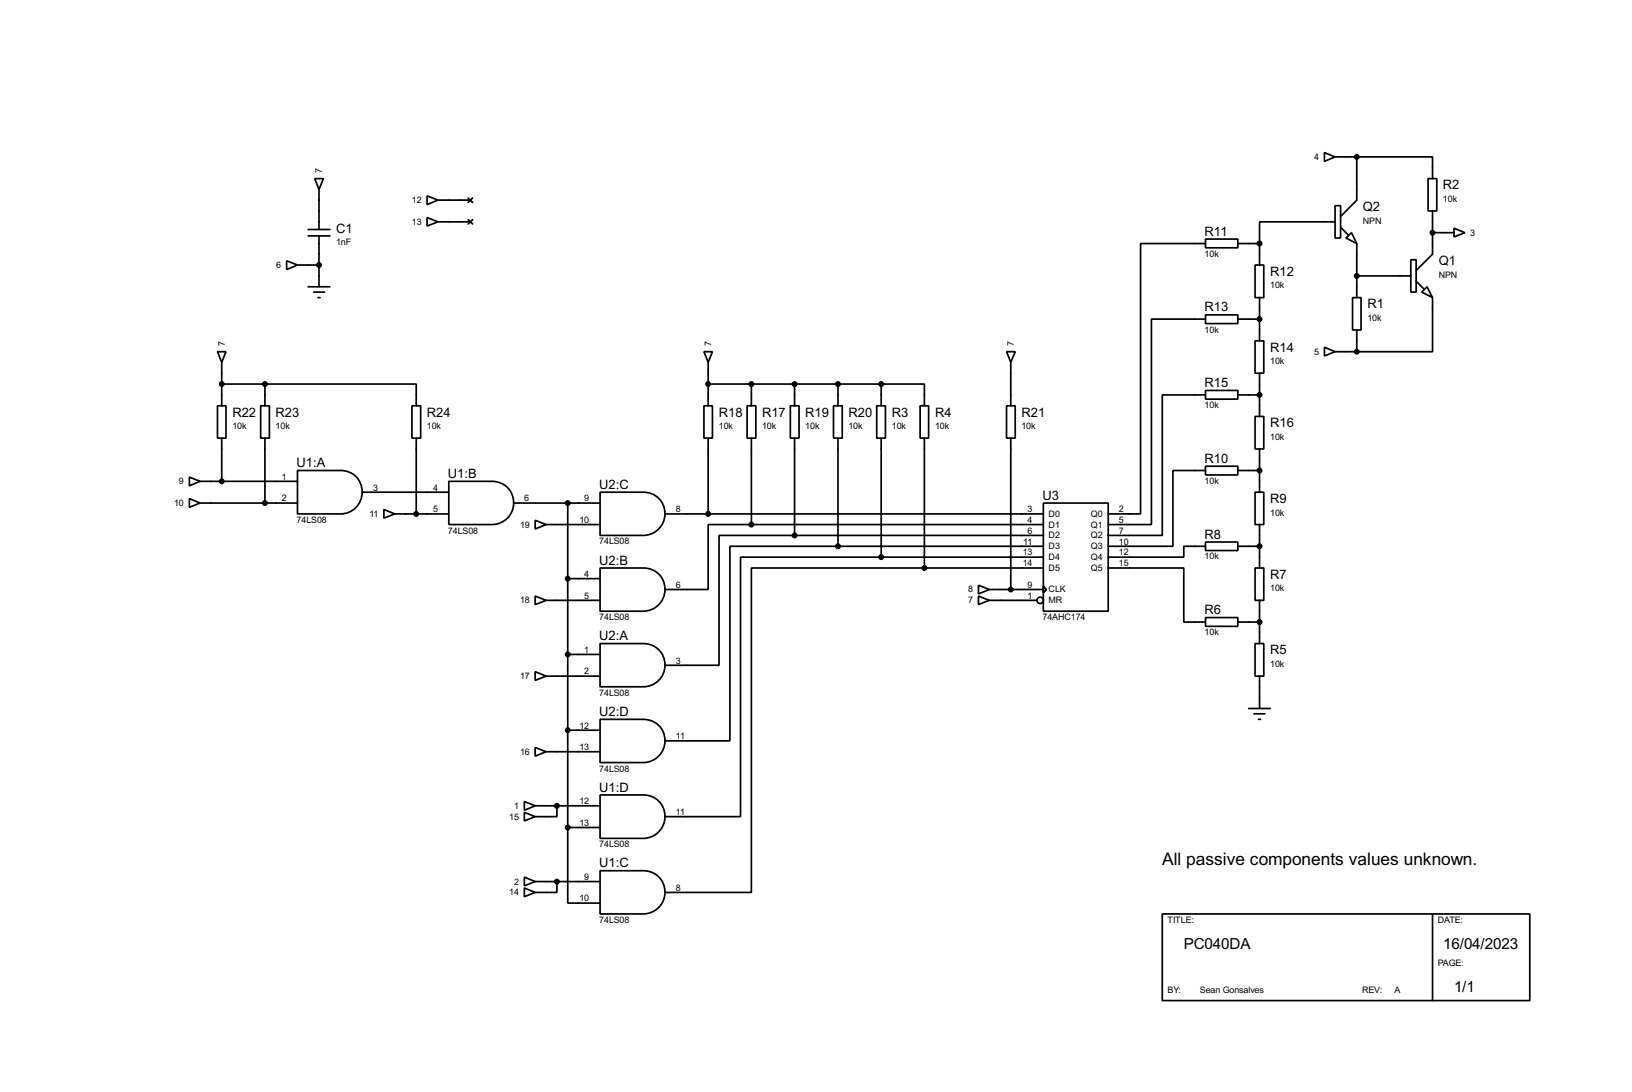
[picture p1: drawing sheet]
<svg xmlns="http://www.w3.org/2000/svg" width="383mm" height="256mm" viewBox="0 0 383 256" stroke-linecap="round" stroke-linejoin="round" font-family="sans-serif">
<g fill="none" stroke="#000" stroke-width=".4">
<path d="M311.2 35.9l2.5 1-2.5 1zM313.7 36.9h5.1M318.8 36.9h17.8v5.1M318.8 36.9v10.1l-3.8 3.9M72.4 55.4h5.1M72.4 53.9h5.1M74 42h2l-1 2.5zM75 44.5v9.4M75 55.4v12M100.4 46l2.5 1-2.5 1.1zM100.4 51.1l2.5 1-2.5 1zM102.9 47h7.6"/>
<path d="M102.9 52.1h7.6M110 46.5l1.1 1.1M110 51.6l1.1 1M111.1 46.5l-1.1 1.1M111.1 51.6l-1.1 1M283.3 56.2h7.6v2h-7.6zM283.3 57.2h-15.3v63.5h-7.6M290.9 57.2h5.1M296 57.2v5.1M313.7 48.3h1.3v7.6h-1.3zM313.7 52.1h-17.7v5.1M315 53.4l1.8 1.8"/>
<path d="M316.3 55.9l1.3-1.2 1.2 2.5zM318.8 57.2v12.7M335.6 42h2v7.6h-2zM336.6 49.6v10.1l-3.8 3.9M336.6 54.7h5.1M341.7 53.6l2.5 1.1-2.5 1zM67.4 61.3l2.5 1-2.5 1zM69.9 62.3h5.1M72.4 67.4h5.1M73.7 68.6h2.6M74.7 69.9h.5M283.3 74h7.6v2h-7.6z"/>
<path d="M283.3 75h-12.7v48.2h-10.2M290.9 75h5.1M294.9 62.3h2.1v7.6h-2.1zM296 69.9v10.2M317.8 69.9h2v7.6h-2zM318.8 77.5v5.1M318.8 64.8h12.7M331.5 61h1.3v7.6h-1.3zM332.8 66.1l1.8 1.8M334.1 68.6l1.2-1.2 1.3 2.5zM336.6 69.9v12.7h-17.8M51.1 95.3h2v7.6h-2z"/>
<path d="M51.1 82.6h2l-1 2.5zM52.1 85.1v10.2M52.1 90.2h10.2M61.3 95.3h2v7.6h-2zM62.3 90.2h35.5v5.1M62.3 90.2v5.1M96.8 95.3h2.1v7.6h-2.1zM165.4 95.3h2v7.6h-2zM165.4 82.6h2l-1 2.5zM166.4 85.1v10.2M166.4 90.2h40.7M175.6 95.3h2v7.6h-2z"/>
<path d="M176.6 90.2v5.1M185.7 95.3h2.1v7.6h-2.1zM186.7 90.2v5.1M195.9 95.3h2v7.6h-2zM196.9 90.2v5.1M206 95.3h2.1v7.6h-2.1zM207.1 90.2h10.1v5.1M207.1 90.2v5.1M216.2 95.3h2v7.6h-2zM236.5 95.3h2.1v7.6h-2.1zM236.5 82.6h2.1l-1.1 2.5zM237.5 85.1v10.2"/>
<path d="M283.3 91.7h7.6v2.1h-7.6zM283.3 92.8h-10.2v33h-12.7M290.9 92.8h5.1M294.9 97.8h2.1v7.7h-2.1zM294.9 80.1h2.1v7.6h-2.1zM296 87.7v10.1M311.2 81.6l2.5 1-2.5 1zM313.7 82.6h5.1M44.5 112.1l2.5 1-2.5 1zM44.5 117.1l2.5 1.1-2.5 1zM47 118.2h22.9M47 113.1h22.9"/>
<path d="M52.1 102.9v10.2M62.3 102.9v15.3M69.9 110.5h10.2a5.1 5.1 0 0 1 5 5.1 5.1 5.1 0 0 1-5 5.1h-10.2zM85.1 115.6h20.4M90.2 119.7l2.6 1-2.6 1zM97.8 102.9v17.8M105.5 113.1h10.1a5.1 5.1 0 0 1 5.1 5 5.1 5.1 0 0 1-5.1 5.1h-10.1zM120.7 118.2h20.3M133.4 118.2v76.2M141 115.6h10.2a5.1 5.1 0 0 1 5.1 5.1 5.1 5.1 0 0 1-5.1 5.1h-10.2zM166.4 102.9v17.8M176.6 102.9v20.3"/>
<path d="M186.7 102.9v22.9M196.9 102.9v25.4M207.1 102.9v28M217.2 102.9v30.5M237.5 102.9v35.6M245.2 118.2h15.2v25.4h-15.2zM283.3 109.5h7.6v2.1h-7.6zM283.3 110.5h-7.7v17.8h-15.2M290.9 110.5h5.1M294.9 115.6h2.1v7.6h-2.1zM296 105.5v10.1M92.8 120.7h12.7"/>
<path d="M125.8 122.2l2.5 1-2.5 1.1zM128.3 123.2h12.7M133.4 135.9h7.6M141 133.4h10.2a5.1 5.1 0 0 1 5.1 5.1 5.1 5.1 0 0 1-5.1 5.1h-10.2zM156.3 120.7h88.9M176.6 123.2h-10.2v15.3h-10.1M176.6 123.2h68.6M186.7 125.8h-17.7v30.5h-12.7M186.7 125.8h58.5M196.9 128.3h-25.4v45.7h-15.2M196.9 128.3h48.3M207.1 130.9h-33.1v60.9h-17.7"/>
<path d="M207.1 130.9h38.1M217.2 133.4h-40.6v76.2h-20.3M217.2 133.4h28M229.9 137.5l2.6 1-2.6 1zM232.5 138.5h12.7M245.2 137.7l.7 .8-.7 .7zM260.4 133.4h17.8v12.7h5.1M283.3 127.3h7.6v2h-7.6zM283.3 128.3h-5.1v2.6h-17.8M290.9 128.3h5.1M294.9 133.4h2.1v7.6h-2.1zM296 123.2v10.2"/>
<path d="M125.8 157.8l2.5 1-2.5 1zM125.8 140l2.5 1-2.5 1zM128.3 141h12.7M128.3 158.8h12.7M133.4 153.7h7.6M141 151.2h10.2a5.1 5.1 0 0 1 5.1 5 5.1 5.1 0 0 1-5.1 5.1h-10.2zM229.9 140l2.6 1-2.6 1zM232.5 141h11.1M283.3 145.1h7.6v2h-7.6zM290.9 146.1h5.1M294.9 151.2h2.1v7.6h-2.1zM296 141v10.2"/>
<path d="M296 158.8v7.6M125.8 175.6l2.5 1-2.5 1zM128.3 176.6h12.7M133.4 171.5h7.6M141 169h10.2a5.1 5.1 0 0 1 5.1 5 5.1 5.1 0 0 1-5.1 5.1h-10.2zM293.4 166.4h5.1M294.7 167.7h2.5M295.7 169h.5M123.2 188.3l2.6 1-2.6 1zM123.2 190.8l2.6 1-2.6 1zM125.8 189.3h15.2M130.9 189.3v2.5h-5.1"/>
<path d="M133.4 194.4v17.7h7.6M133.4 194.4h7.6M141 186.7h10.2a5.1 5.1 0 0 1 5.1 5.1 5.1 5.1 0 0 1-5.1 5.1h-10.2zM123.2 206l2.6 1.1-2.6 1zM123.2 208.6l2.6 1-2.6 1zM125.8 207.1h15.2M130.9 207.1v2.5h-5.1M141 204.5h10.2a5.1 5.1 0 0 1 5.1 5.1 5.1 5.1 0 0 1-5.1 5.1h-10.2zM273.1 214.7h86.4v20.3h-86.4zM336.6 214.7v20.3"/>
<circle cx="244.4" cy="141" r=".75"/>
</g>
<g fill="#000" stroke="#000" stroke-width=".4">
<circle cx="318.8" cy="36.9" r=".5"/>
<circle cx="295.9" cy="57.2" r=".5"/>
<circle cx="336.6" cy="54.7" r=".5"/>
<circle cx="74.9" cy="62.3" r=".5"/>
<circle cx="295.9" cy="75" r=".5"/>
<circle cx="318.8" cy="64.8" r=".5"/>
<circle cx="52.1" cy="90.2" r=".5"/>
<circle cx="62.2" cy="90.2" r=".5"/>
<circle cx="166.4" cy="90.2" r=".5"/>
<circle cx="176.5" cy="90.2" r=".5"/>
<circle cx="186.7" cy="90.2" r=".5"/>
<circle cx="196.9" cy="90.2" r=".5"/>
<circle cx="207" cy="90.2" r=".5"/>
<circle cx="295.9" cy="92.8" r=".5"/>
<circle cx="318.8" cy="82.6" r=".5"/>
<circle cx="52.1" cy="113.1" r=".5"/>
<circle cx="62.2" cy="118.2" r=".5"/>
<circle cx="133.4" cy="118.2" r=".5"/>
<circle cx="295.9" cy="110.5" r=".5"/>
<circle cx="97.8" cy="120.7" r=".5"/>
<circle cx="133.4" cy="135.9" r=".5"/>
<circle cx="166.4" cy="120.7" r=".5"/>
<circle cx="176.5" cy="123.2" r=".5"/>
<circle cx="186.7" cy="125.8" r=".5"/>
<circle cx="196.9" cy="128.3" r=".5"/>
<circle cx="207" cy="130.9" r=".5"/>
<circle cx="217.2" cy="133.4" r=".5"/>
<circle cx="237.5" cy="138.5" r=".5"/>
<circle cx="295.9" cy="128.3" r=".5"/>
<circle cx="133.4" cy="153.7" r=".5"/>
<circle cx="295.9" cy="146.1" r=".5"/>
<circle cx="133.4" cy="171.5" r=".5"/>
<circle cx="130.8" cy="189.3" r=".5"/>
<circle cx="133.4" cy="194.4" r=".5"/>
<circle cx="130.8" cy="207.1" r=".5"/>
</g>
<text font-size="4.6" x="273.1" y="203.1">All passive components values unknown.</text>
<g font-size="4">
<text x="278.2" y="222.8">PC040DA</text>
<text x="339.1" y="222.8">16/04/2023</text>
<text x="341.7" y="233">1/1</text>
</g>
<g font-size="3.4">
<text x="339.1" y="44.5">R2</text>
<text x="320.3" y="49.5">Q2</text>
<text x="79" y="54.7">C1</text>
<text x="283.1" y="55.4">R11</text>
<text x="298.5" y="64.8">R12</text>
<text x="338.1" y="62.2">Q1</text>
<text x="283.1" y="73.2">R13</text>
<text x="321.3" y="72.5">R1</text>
<text x="298.5" y="82.6">R14</text>
<text x="283.1" y="90.9">R15</text>
<text x="54.6" y="97.9">R22</text>
<text x="64.8" y="97.9">R23</text>
<text x="100.3" y="97.9">R24</text>
<text x="168.9" y="97.9">R18</text>
<text x="179.1" y="97.9">R17</text>
<text x="189.2" y="97.9">R19</text>
<text x="199.4" y="97.9">R20</text>
<text x="209.5" y="97.9">R3</text>
<text x="219.7" y="97.9">R4</text>
<text x="240" y="97.9">R21</text>
<text x="298.5" y="100.4">R16</text>
<text x="69.7" y="109.7">U1:A</text>
<text x="105.3" y="112.3">U1:B</text>
<text x="283.1" y="108.7">R10</text>
<text x="140.8" y="114.8">U2:C</text>
<text x="245" y="117.4">U3</text>
<text x="298.5" y="118.2">R9</text>
<text x="283.1" y="126.5">R8</text>
<text x="140.8" y="132.6">U2:B</text>
<text x="298.5" y="136">R7</text>
<text x="283.1" y="144.3">R6</text>
<text x="140.8" y="150.4">U2:A</text>
<text x="298.5" y="153.7">R5</text>
<text x="140.8" y="168.2">U2:D</text>
<text x="140.8" y="185.9">U1:D</text>
<text x="140.8" y="203.7">U1:C</text>
</g>
<g font-size="2.4">
<text x="75.7" y="40.7" transform="rotate(-90 75.7 40.7)">7</text>
<text x="308.8" y="37.5">4</text>
<text x="96.8" y="47.7">12</text>
<text x="339.1" y="47.4">10k</text>
<text x="96.8" y="52.8">13</text>
<text x="320.3" y="52.6">NPN</text>
<text x="79" y="57.6">1nF</text>
<text x="345.5" y="55.4">3</text>
<text x="64.9" y="62.9">6</text>
<text x="283.1" y="60.3">10k</text>
<text x="338.1" y="65.3">NPN</text>
<text x="298.5" y="67.7">10k</text>
<text x="321.3" y="75.4">10k</text>
<text x="52.8" y="81.3" transform="rotate(-90 52.8 81.3)">7</text>
<text x="167.1" y="81.3" transform="rotate(-90 167.1 81.3)">7</text>
<text x="238.2" y="81.3" transform="rotate(-90 238.2 81.3)">7</text>
<text x="283.1" y="78.1">10k</text>
<text x="308.8" y="83.3">5</text>
<text x="298.5" y="85.6">10k</text>
<text x="283.1" y="95.9">10k</text>
<text x="54.6" y="100.8">10k</text>
<text x="64.8" y="100.8">10k</text>
<text x="100.3" y="100.8">10k</text>
<text x="168.9" y="100.8">10k</text>
<text x="179.1" y="100.8">10k</text>
<text x="189.2" y="100.8">10k</text>
<text x="199.4" y="100.8">10k</text>
<text x="209.5" y="100.8">10k</text>
<text x="219.7" y="100.8">10k</text>
<text x="240" y="100.8">10k</text>
<text x="298.5" y="103.4">10k</text>
<text x="42.1" y="113.8">9</text>
<text x="66.2" y="112.7">1</text>
<text x="283.1" y="113.7">10k</text>
<text x="40.9" y="118.9">10</text>
<text x="66.2" y="117.8">2</text>
<text x="87.7" y="115.2">3</text>
<text x="101.8" y="115.2">4</text>
<text x="123.2" y="117.8">6</text>
<text x="137.3" y="117.8">9</text>
<text x="69.7" y="122.8">74LS08</text>
<text x="86.8" y="121.4">11</text>
<text x="101.8" y="120.3">5</text>
<text x="105.3" y="125.3">74LS08</text>
<text x="122.2" y="123.9">19</text>
<text x="136.2" y="122.8">10</text>
<text x="158.8" y="120.3">8</text>
<text x="241.5" y="120.3">3</text>
<text x="241.5" y="122.8">4</text>
<text x="241.5" y="125.4">6</text>
<text x="246.4" y="121.4">D0</text>
<text x="246.4" y="123.9">D1</text>
<text x="256.4" y="121.4">Q0</text>
<text x="256.4" y="123.9">Q1</text>
<text x="262.9" y="120.3">2</text>
<text x="262.9" y="122.8">5</text>
<text x="262.9" y="125.4">7</text>
<text x="298.5" y="121.1">10k</text>
<text x="140.8" y="127.9">74LS08</text>
<text x="240.3" y="130.5">13</text>
<text x="240.5" y="127.9">11</text>
<text x="246.4" y="126.5">D2</text>
<text x="246.4" y="129">D3</text>
<text x="246.4" y="131.6">D4</text>
<text x="256.4" y="126.5">Q2</text>
<text x="256.4" y="129">Q3</text>
<text x="256.4" y="131.6">Q4</text>
<text x="262.9" y="127.9">10</text>
<text x="262.9" y="130.5">12</text>
<text x="283.1" y="131.4">10k</text>
<text x="137.3" y="135.5">4</text>
<text x="240.3" y="133">14</text>
<text x="246.4" y="134.1">D5</text>
<text x="256.4" y="134.1">Q5</text>
<text x="262.9" y="133">15</text>
<text x="122.2" y="141.7">18</text>
<text x="137.3" y="140.6">5</text>
<text x="158.8" y="138.1">6</text>
<text x="227.5" y="141.7">7</text>
<text x="227.5" y="139.2">8</text>
<text x="241.5" y="138.1">9</text>
<text x="241.5" y="140.6">1</text>
<text x="246.4" y="139.2">CLK</text>
<text x="246.4" y="141.7">MR</text>
<text x="298.5" y="138.9">10k</text>
<text x="140.8" y="145.7">74LS08</text>
<text x="245" y="145.7">74AHC174</text>
<text x="283.1" y="149.2">10k</text>
<text x="137.3" y="153.3">1</text>
<text x="158.8" y="155.9">3</text>
<text x="122.2" y="159.5">17</text>
<text x="137.3" y="158.4">2</text>
<text x="298.5" y="156.7">10k</text>
<text x="140.8" y="163.4">74LS08</text>
<text x="136.2" y="171.1">12</text>
<text x="158.8" y="173.6">11</text>
<text x="122.2" y="177.3">16</text>
<text x="136.2" y="176.2">13</text>
<text x="140.8" y="181.2">74LS08</text>
<text x="120.8" y="190">1</text>
<text x="136.2" y="188.9">12</text>
<text x="158.8" y="191.4">11</text>
<text x="119.7" y="192.5">15</text>
<text x="136.2" y="194">13</text>
<text x="140.8" y="199">74LS08</text>
<text x="120.8" y="207.8">2</text>
<text x="137.3" y="206.7">9</text>
<text x="158.8" y="209.2">8</text>
<text x="119.7" y="210.3">14</text>
<text x="136.2" y="211.7">10</text>
<text x="140.8" y="216.8">74LS08</text>
<text x="274.4" y="216.8">TITLE:</text>
<text x="337.9" y="216.8">DATE:</text>
<text x="337.9" y="227">PAGE:</text>
<text x="274.4" y="233.3">BY:</text>
<text x="282" y="233.3">Sean Gonsalves</text>
<text x="320.1" y="233.3">REV:</text>
<text x="327.7" y="233.3">A</text>
</g>
</svg>
